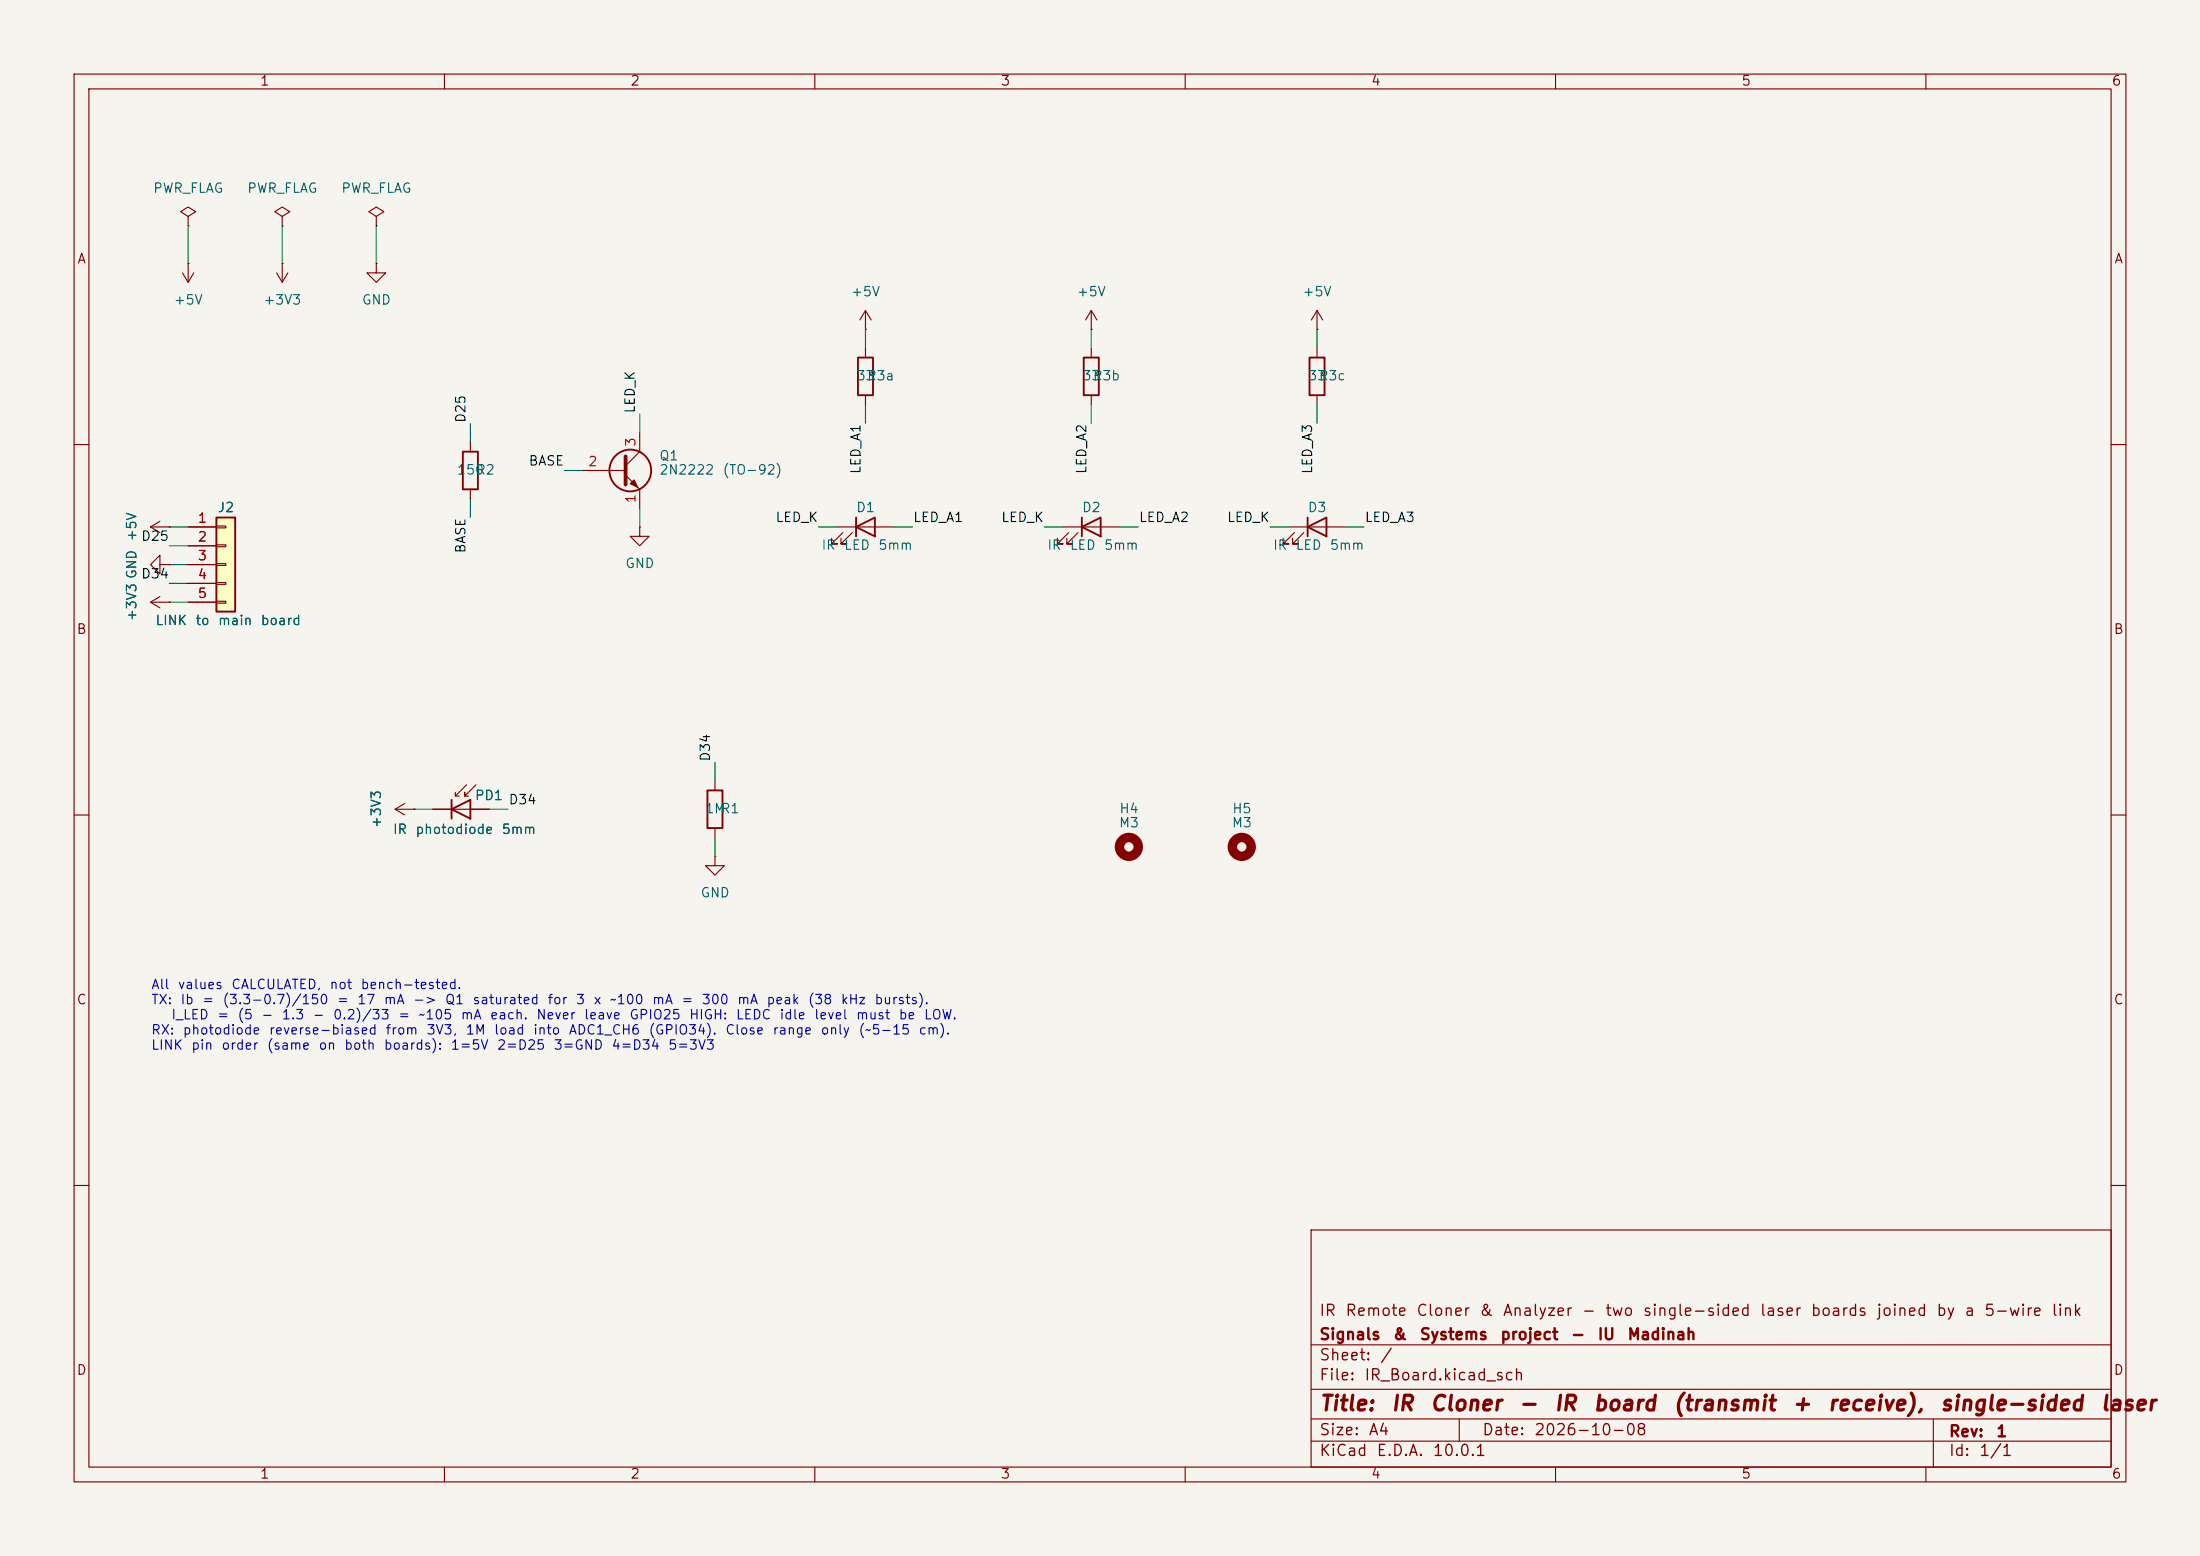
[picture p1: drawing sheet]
(kicad_sch
 (version 20260306)
 (generator "eeschema")
 (generator_version "10.0")
 (paper "A4")
 (title_block
  (title "IR Cloner - IR board (transmit + receive), single-sided laser")
  (date "2026-10-08")
  (rev "1")
  (company "Signals & Systems project - IU Madinah")
  (comment 1 "IR Remote Cloner & Analyzer - two single-sided laser boards joined by a 5-wire link"))
 (lib_symbols
  (symbol "Connector_Generic:Conn_01x05"
   (pin_names
    (offset 1.016) (hide yes)) (exclude_from_sim no) (in_bom yes) (on_board yes)
   (in_pos_files yes)
   (duplicate_pin_numbers_are_jumpers no)
   (property "Reference" "J" (at 0 7.62 0) (show_name no) (do_not_autoplace no) (effects (font (size 1.27 1.27))))
   (property "Value" "Conn_01x05" (at 0 -7.62 0) (show_name no) (do_not_autoplace no) (effects (font (size 1.27 1.27))))
   (property "Footprint" "" (at 0 0 0) (show_name no) (do_not_autoplace no) (hide yes) (effects (font (size 1.27 1.27))))
   (property "Datasheet" "" (at 0 0 0) (show_name no) (do_not_autoplace no) (hide yes) (effects (font (size 1.27 1.27))))
   (property "Description" "Generic connector, single row, 01x05, script generated (kicad-library-utils/schlib/autogen/connector/)" (at 0 0 0) (show_name no) (do_not_autoplace no) (hide yes) (effects (font (size 1.27 1.27))))
   (symbol "Conn_01x05_1_1"
    (rectangle (start -1.27 6.35) (end 1.27 -6.35) (stroke (width 0.254) (type default)) (fill (type background)))
    (rectangle (start -1.27 5.207) (end 0 4.953) (stroke (width 0.1524) (type default)) (fill (type none)))
    (rectangle (start -1.27 2.667) (end 0 2.413) (stroke (width 0.1524) (type default)) (fill (type none)))
    (rectangle (start -1.27 0.127) (end 0 -0.127) (stroke (width 0.1524) (type default)) (fill (type none)))
    (rectangle (start -1.27 -2.413) (end 0 -2.667) (stroke (width 0.1524) (type default)) (fill (type none)))
    (rectangle (start -1.27 -4.953) (end 0 -5.207) (stroke (width 0.1524) (type default)) (fill (type none)))
    (pin passive line (at -5.08 5.08 0) (length 3.81) (name "Pin_1" (effects (font (size 1.27 1.27)))) (number "1" (effects (font (size 1.27 1.27)))))
    (pin passive line (at -5.08 2.54 0) (length 3.81) (name "Pin_2" (effects (font (size 1.27 1.27)))) (number "2" (effects (font (size 1.27 1.27)))))
    (pin passive line (at -5.08 0 0) (length 3.81) (name "Pin_3" (effects (font (size 1.27 1.27)))) (number "3" (effects (font (size 1.27 1.27)))))
    (pin passive line (at -5.08 -2.54 0) (length 3.81) (name "Pin_4" (effects (font (size 1.27 1.27)))) (number "4" (effects (font (size 1.27 1.27)))))
    (pin passive line (at -5.08 -5.08 0) (length 3.81) (name "Pin_5" (effects (font (size 1.27 1.27)))) (number "5" (effects (font (size 1.27 1.27))))))
   (embedded_fonts no))
  (symbol "power:+5V"
   (power global)
   (pin_numbers (hide yes))
   (pin_names
    (offset 0) (hide yes)) (exclude_from_sim no) (in_bom yes) (on_board yes)
   (in_pos_files yes)
   (duplicate_pin_numbers_are_jumpers no)
   (property "Reference" "#PWR" (at 0 -3.81 0) (show_name no) (do_not_autoplace no) (hide yes) (effects (font (size 1.27 1.27))))
   (property "Value" "+5V" (at 0 3.556 0) (show_name no) (do_not_autoplace no) (effects (font (size 1.27 1.27))))
   (property "Footprint" "" (at 0 0 0) (show_name no) (do_not_autoplace no) (hide yes) (effects (font (size 1.27 1.27))))
   (property "Datasheet" "" (at 0 0 0) (show_name no) (do_not_autoplace no) (hide yes) (effects (font (size 1.27 1.27))))
   (property "Description" "Power symbol creates a global label with name \"+5V\"" (at 0 0 0) (show_name no) (do_not_autoplace no) (hide yes) (effects (font (size 1.27 1.27))))
   (symbol "+5V_0_1"
    (polyline (pts (xy -0.762 1.27) (xy 0 2.54)) (stroke (width 0) (type default)) (fill (type none)))
    (polyline (pts (xy 0 2.54) (xy 0.762 1.27)) (stroke (width 0) (type default)) (fill (type none)))
    (polyline (pts (xy 0 0) (xy 0 2.54)) (stroke (width 0) (type default)) (fill (type none))))
   (symbol "+5V_1_1"
    (pin power_in line (at 0 0 90) (length 0) (name "" (effects (font (size 1.27 1.27)))) (number "1" (effects (font (size 1.27 1.27))))))
   (embedded_fonts no))
  (symbol "power:GND"
   (power global)
   (pin_numbers (hide yes))
   (pin_names
    (offset 0) (hide yes)) (exclude_from_sim no) (in_bom yes) (on_board yes)
   (in_pos_files yes)
   (duplicate_pin_numbers_are_jumpers no)
   (property "Reference" "#PWR" (at 0 -6.35 0) (show_name no) (do_not_autoplace no) (hide yes) (effects (font (size 1.27 1.27))))
   (property "Value" "GND" (at 0 -3.81 0) (show_name no) (do_not_autoplace no) (effects (font (size 1.27 1.27))))
   (property "Footprint" "" (at 0 0 0) (show_name no) (do_not_autoplace no) (hide yes) (effects (font (size 1.27 1.27))))
   (property "Datasheet" "" (at 0 0 0) (show_name no) (do_not_autoplace no) (hide yes) (effects (font (size 1.27 1.27))))
   (property "Description" "Power symbol creates a global label with name \"GND\" , ground" (at 0 0 0) (show_name no) (do_not_autoplace no) (hide yes) (effects (font (size 1.27 1.27))))
   (symbol "GND_0_1"
    (polyline (pts (xy 0 0) (xy 0 -1.27) (xy 1.27 -1.27) (xy 0 -2.54) (xy -1.27 -1.27) (xy 0 -1.27)) (stroke (width 0) (type default)) (fill (type none))))
   (symbol "GND_1_1"
    (pin power_in line (at 0 0 270) (length 0) (name "" (effects (font (size 1.27 1.27)))) (number "1" (effects (font (size 1.27 1.27))))))
   (embedded_fonts no))
  (symbol "power:+3V3"
   (power global)
   (pin_numbers (hide yes))
   (pin_names
    (offset 0) (hide yes)) (exclude_from_sim no) (in_bom yes) (on_board yes)
   (in_pos_files yes)
   (duplicate_pin_numbers_are_jumpers no)
   (property "Reference" "#PWR" (at 0 -3.81 0) (show_name no) (do_not_autoplace no) (hide yes) (effects (font (size 1.27 1.27))))
   (property "Value" "+3V3" (at 0 3.556 0) (show_name no) (do_not_autoplace no) (effects (font (size 1.27 1.27))))
   (property "Footprint" "" (at 0 0 0) (show_name no) (do_not_autoplace no) (hide yes) (effects (font (size 1.27 1.27))))
   (property "Datasheet" "" (at 0 0 0) (show_name no) (do_not_autoplace no) (hide yes) (effects (font (size 1.27 1.27))))
   (property "Description" "Power symbol creates a global label with name \"+3V3\"" (at 0 0 0) (show_name no) (do_not_autoplace no) (hide yes) (effects (font (size 1.27 1.27))))
   (symbol "+3V3_0_1"
    (polyline (pts (xy -0.762 1.27) (xy 0 2.54)) (stroke (width 0) (type default)) (fill (type none)))
    (polyline (pts (xy 0 2.54) (xy 0.762 1.27)) (stroke (width 0) (type default)) (fill (type none)))
    (polyline (pts (xy 0 0) (xy 0 2.54)) (stroke (width 0) (type default)) (fill (type none))))
   (symbol "+3V3_1_1"
    (pin power_in line (at 0 0 90) (length 0) (name "" (effects (font (size 1.27 1.27)))) (number "1" (effects (font (size 1.27 1.27))))))
   (embedded_fonts no))
  (symbol "Device:R"
   (pin_numbers (hide yes))
   (pin_names
    (offset 0)) (exclude_from_sim no) (in_bom yes) (on_board yes)
   (in_pos_files yes)
   (duplicate_pin_numbers_are_jumpers no)
   (property "Reference" "R" (at 2.032 0 90) (show_name no) (do_not_autoplace no) (effects (font (size 1.27 1.27))))
   (property "Value" "R" (at 0 0 90) (show_name no) (do_not_autoplace no) (effects (font (size 1.27 1.27))))
   (property "Footprint" "" (at -1.778 0 90) (show_name no) (do_not_autoplace no) (hide yes) (effects (font (size 1.27 1.27))))
   (property "Datasheet" "" (at 0 0 0) (show_name no) (do_not_autoplace no) (hide yes) (effects (font (size 1.27 1.27))))
   (property "Description" "Resistor" (at 0 0 0) (show_name no) (do_not_autoplace no) (hide yes) (effects (font (size 1.27 1.27))))
   (symbol "R_0_1"
    (rectangle (start -1.016 -2.54) (end 1.016 2.54) (stroke (width 0.254) (type default)) (fill (type none))))
   (symbol "R_1_1"
    (pin passive line (at 0 3.81 270) (length 1.27) (name "" (effects (font (size 1.27 1.27)))) (number "1" (effects (font (size 1.27 1.27)))))
    (pin passive line (at 0 -3.81 90) (length 1.27) (name "" (effects (font (size 1.27 1.27)))) (number "2" (effects (font (size 1.27 1.27))))))
   (embedded_fonts no))
  (symbol "Transistor_BJT:PN2222A"
   (pin_names
    (offset 0) (hide yes)) (exclude_from_sim no) (in_bom yes) (on_board yes)
   (in_pos_files yes)
   (duplicate_pin_numbers_are_jumpers no)
   (property "Reference" "Q" (at 5.08 1.905 0) (show_name no) (do_not_autoplace no) (effects (font (size 1.27 1.27)) (justify left)))
   (property "Value" "PN2222A" (at 5.08 0 0) (show_name no) (do_not_autoplace no) (effects (font (size 1.27 1.27)) (justify left)))
   (property "Footprint" "Package_TO_SOT_THT:TO-92_Inline" (at 5.08 -1.905 0) (show_name no) (do_not_autoplace no) (hide yes) (effects (font (size 1.27 1.27)
    (italic yes)) (justify left)))
   (property "Datasheet" "https://www.onsemi.com/pub/Collateral/PN2222-D.PDF" (at 0 0 0) (show_name no) (do_not_autoplace no) (hide yes) (effects (font (size 1.27 1.27)) (justify left)))
   (property "Description" "1A Ic, 40V Vce, NPN Transistor, General Purpose Transistor, TO-92" (at 0 0 0) (show_name no) (do_not_autoplace no) (hide yes) (effects (font (size 1.27 1.27))))
   (property "Sim.Device" "NPN" (at 0 0 0) (show_name no) (do_not_autoplace no) (hide yes) (effects (font (size 1.27 1.27))))
   (property "Sim.Pins" "1=E 2=B 3=C" (at 0 0 0) (show_name no) (do_not_autoplace no) (hide yes) (effects (font (size 1.27 1.27))))
   (symbol "PN2222A_0_1"
    (polyline (pts (xy -2.54 0) (xy 0.635 0)) (stroke (width 0) (type default)) (fill (type none)))
    (polyline (pts (xy 0.635 1.905) (xy 0.635 -1.905)) (stroke (width 0.508) (type default)) (fill (type none)))
    (circle (center 1.27 0) (radius 2.8194) (stroke (width 0.254) (type default)) (fill (type none))))
   (symbol "PN2222A_1_1"
    (polyline (pts (xy 0.635 0.635) (xy 2.54 2.54)) (stroke (width 0) (type default)) (fill (type none)))
    (polyline (pts (xy 0.635 -0.635) (xy 2.54 -2.54)) (stroke (width 0) (type default)) (fill (type none)))
    (polyline (pts (xy 1.27 -1.778) (xy 1.778 -1.27) (xy 2.286 -2.286) (xy 1.27 -1.778)) (stroke (width 0) (type default)) (fill (type outline)))
    (pin passive line (at 2.54 -5.08 90) (length 2.54) (name "E" (effects (font (size 1.27 1.27)))) (number "1" (effects (font (size 1.27 1.27)))))
    (pin input line (at -5.08 0 0) (length 2.54) (name "B" (effects (font (size 1.27 1.27)))) (number "2" (effects (font (size 1.27 1.27)))))
    (pin passive line (at 2.54 5.08 270) (length 2.54) (name "C" (effects (font (size 1.27 1.27)))) (number "3" (effects (font (size 1.27 1.27))))))
   (embedded_fonts no))
  (symbol "Device:LED"
   (pin_numbers (hide yes))
   (pin_names
    (offset 1.016) (hide yes)) (exclude_from_sim no) (in_bom yes) (on_board yes)
   (in_pos_files yes)
   (duplicate_pin_numbers_are_jumpers no)
   (property "Reference" "D" (at 0 2.54 0) (show_name no) (do_not_autoplace no) (effects (font (size 1.27 1.27))))
   (property "Value" "LED" (at 0 -2.54 0) (show_name no) (do_not_autoplace no) (effects (font (size 1.27 1.27))))
   (property "Footprint" "" (at 0 0 0) (show_name no) (do_not_autoplace no) (hide yes) (effects (font (size 1.27 1.27))))
   (property "Datasheet" "" (at 0 0 0) (show_name no) (do_not_autoplace no) (hide yes) (effects (font (size 1.27 1.27))))
   (property "Description" "Light emitting diode" (at 0 0 0) (show_name no) (do_not_autoplace no) (hide yes) (effects (font (size 1.27 1.27))))
   (property "Sim.Pins" "1=K 2=A" (at 0 0 0) (show_name no) (do_not_autoplace no) (hide yes) (effects (font (size 1.27 1.27))))
   (symbol "LED_0_1"
    (polyline (pts (xy -3.048 -0.762) (xy -4.572 -2.286) (xy -3.81 -2.286) (xy -4.572 -2.286) (xy -4.572 -1.524)) (stroke (width 0) (type default)) (fill (type none)))
    (polyline (pts (xy -1.778 -0.762) (xy -3.302 -2.286) (xy -2.54 -2.286) (xy -3.302 -2.286) (xy -3.302 -1.524)) (stroke (width 0) (type default)) (fill (type none)))
    (polyline (pts (xy -1.27 0) (xy 1.27 0)) (stroke (width 0) (type default)) (fill (type none)))
    (polyline (pts (xy -1.27 -1.27) (xy -1.27 1.27)) (stroke (width 0.254) (type default)) (fill (type none)))
    (polyline (pts (xy 1.27 -1.27) (xy 1.27 1.27) (xy -1.27 0) (xy 1.27 -1.27)) (stroke (width 0.254) (type default)) (fill (type none))))
   (symbol "LED_1_1"
    (pin passive line (at -3.81 0 0) (length 2.54) (name "K" (effects (font (size 1.27 1.27)))) (number "1" (effects (font (size 1.27 1.27)))))
    (pin passive line (at 3.81 0 180) (length 2.54) (name "A" (effects (font (size 1.27 1.27)))) (number "2" (effects (font (size 1.27 1.27))))))
   (embedded_fonts no))
  (symbol "Device:D_Photo"
   (pin_numbers (hide yes))
   (pin_names (hide yes)) (exclude_from_sim no) (in_bom yes) (on_board yes)
   (in_pos_files yes)
   (duplicate_pin_numbers_are_jumpers no)
   (property "Reference" "D" (at 0.508 1.778 0) (show_name no) (do_not_autoplace no) (effects (font (size 1.27 1.27)) (justify left)))
   (property "Value" "D_Photo" (at -1.016 -2.794 0) (show_name no) (do_not_autoplace no) (effects (font (size 1.27 1.27))))
   (property "Footprint" "" (at -1.27 0 0) (show_name no) (do_not_autoplace no) (hide yes) (effects (font (size 1.27 1.27))))
   (property "Datasheet" "" (at -1.27 0 0) (show_name no) (do_not_autoplace no) (hide yes) (effects (font (size 1.27 1.27))))
   (property "Description" "Photodiode" (at 0 0 0) (show_name no) (do_not_autoplace no) (hide yes) (effects (font (size 1.27 1.27))))
   (symbol "D_Photo_0_1"
    (polyline (pts (xy -2.54 1.27) (xy -2.54 -1.27)) (stroke (width 0.254) (type default)) (fill (type none)))
    (polyline (pts (xy -2.032 1.778) (xy -1.524 1.778)) (stroke (width 0) (type default)) (fill (type none)))
    (polyline (pts (xy -0.508 3.302) (xy -2.032 1.778) (xy -2.032 2.286)) (stroke (width 0) (type default)) (fill (type none)))
    (polyline (pts (xy 0 0) (xy -2.54 0)) (stroke (width 0) (type default)) (fill (type none)))
    (polyline (pts (xy 0 -1.27) (xy 0 1.27) (xy -2.54 0) (xy 0 -1.27)) (stroke (width 0.254) (type default)) (fill (type none)))
    (polyline (pts (xy 0.762 3.302) (xy -0.762 1.778) (xy -0.762 2.286) (xy -0.762 1.778) (xy -0.254 1.778)) (stroke (width 0) (type default)) (fill (type none))))
   (symbol "D_Photo_1_1"
    (pin passive line (at -5.08 0 0) (length 2.54) (name "K" (effects (font (size 1.27 1.27)))) (number "1" (effects (font (size 1.27 1.27)))))
    (pin passive line (at 2.54 0 180) (length 2.54) (name "A" (effects (font (size 1.27 1.27)))) (number "2" (effects (font (size 1.27 1.27))))))
   (embedded_fonts no))
  (symbol "Mechanical:MountingHole"
   (pin_names
    (offset 1.016)) (exclude_from_sim no) (in_bom no) (on_board yes)
   (in_pos_files yes)
   (duplicate_pin_numbers_are_jumpers no)
   (property "Reference" "H" (at 0 5.08 0) (show_name no) (do_not_autoplace no) (effects (font (size 1.27 1.27))))
   (property "Value" "MountingHole" (at 0 3.175 0) (show_name no) (do_not_autoplace no) (effects (font (size 1.27 1.27))))
   (property "Footprint" "" (at 0 0 0) (show_name no) (do_not_autoplace no) (hide yes) (effects (font (size 1.27 1.27))))
   (property "Datasheet" "" (at 0 0 0) (show_name no) (do_not_autoplace no) (hide yes) (effects (font (size 1.27 1.27))))
   (property "Description" "Mounting Hole without connection" (at 0 0 0) (show_name no) (do_not_autoplace no) (hide yes) (effects (font (size 1.27 1.27))))
   (symbol "MountingHole_0_1"
    (circle (center 0 0) (radius 1.27) (stroke (width 1.27) (type default)) (fill (type none))))
   (embedded_fonts no))
  (symbol "power:PWR_FLAG"
   (power global)
   (pin_numbers (hide yes))
   (pin_names
    (offset 0) (hide yes)) (exclude_from_sim no) (in_bom yes) (on_board yes)
   (in_pos_files yes)
   (duplicate_pin_numbers_are_jumpers no)
   (property "Reference" "#FLG" (at 0 1.905 0) (show_name no) (do_not_autoplace no) (hide yes) (effects (font (size 1.27 1.27))))
   (property "Value" "PWR_FLAG" (at 0 3.81 0) (show_name no) (do_not_autoplace no) (effects (font (size 1.27 1.27))))
   (property "Footprint" "" (at 0 0 0) (show_name no) (do_not_autoplace no) (hide yes) (effects (font (size 1.27 1.27))))
   (property "Datasheet" "" (at 0 0 0) (show_name no) (do_not_autoplace no) (hide yes) (effects (font (size 1.27 1.27))))
   (property "Description" "Special symbol for telling ERC where power comes from" (at 0 0 0) (show_name no) (do_not_autoplace no) (hide yes) (effects (font (size 1.27 1.27))))
   (symbol "PWR_FLAG_0_0"
    (pin power_out line (at 0 0 90) (length 0) (name "" (effects (font (size 1.27 1.27)))) (number "1" (effects (font (size 1.27 1.27))))))
   (symbol "PWR_FLAG_0_1"
    (polyline (pts (xy 0 0) (xy 0 1.27) (xy -1.016 1.905) (xy 0 2.54) (xy 1.016 1.905) (xy 0 1.27)) (stroke (width 0) (type default)) (fill (type none))))
   (embedded_fonts no)))
 (symbol
  (lib_id "Connector_Generic:Conn_01x05")
  (at 30.48 76.2 0)
  (unit 1)
  (body_style 1)
  (exclude_from_sim no)
  (in_bom yes)
  (on_board yes)
  (in_pos_files yes)
  (dnp no)
  (property "Reference" "J2" (at 30.48 68.58 0) (show_name no) (do_not_autoplace no) (effects (font (size 1.27 1.27))))
  (property "Value" "LINK to main board" (at 30.48 83.82 0) (show_name no) (do_not_autoplace no) (effects (font (size 1.27 1.27))))
  (property "Footprint" "SS_Laser:SS_Link_1x05_P2.54" (at 30.48 76.2 0) (hide yes) (show_name no) (do_not_autoplace no) (effects (font (size 1.27 1.27))))
  (property "Datasheet" "" (at 30.48 76.2 0) (hide yes) (show_name no) (do_not_autoplace no) (effects (font (size 1.27 1.27))))
  (property "Description" "Generic connector, single row, 01x05, script generated (kicad-library-utils/schlib/autogen/connector/)" (at 30.48 76.2 0) (hide yes) (show_name no) (do_not_autoplace no) (effects (font (size 1.27 1.27))))
  (pin "1")
  (pin "2")
  (pin "3")
  (pin "4")
  (pin "5"))
 (wire
  (pts (xy 25.4 71.12) (xy 22.86 71.12))
  (stroke (width 0) (type default)))
 (symbol
  (lib_id "power:+5V")
  (at 22.86 71.12 90)
  (unit 1)
  (body_style 1)
  (exclude_from_sim no)
  (in_bom yes)
  (on_board yes)
  (in_pos_files yes)
  (dnp no)
  (property "Reference" "#PWR01" (at 22.86 71.12 0) (hide yes) (show_name no) (do_not_autoplace no) (effects (font (size 1.27 1.27))))
  (property "Value" "+5V" (at 17.86 71.12 0) (show_name no) (do_not_autoplace no) (effects (font (size 1.27 1.27))))
  (property "Footprint" "" (at 22.86 71.12 0) (hide yes) (show_name no) (do_not_autoplace no) (effects (font (size 1.27 1.27))))
  (property "Datasheet" "" (at 22.86 71.12 0) (hide yes) (show_name no) (do_not_autoplace no) (effects (font (size 1.27 1.27))))
  (property "Description" "" (at 22.86 71.12 0) (hide yes) (show_name no) (do_not_autoplace no) (effects (font (size 1.27 1.27))))
  (pin "1"))
 (wire
  (pts (xy 25.4 73.66) (xy 22.86 73.66))
  (stroke (width 0) (type default)))
 (label "D25"
  (at 22.86 73.66 180)
  (effects (font (size 1.27 1.27)) (justify right bottom)))
 (wire
  (pts (xy 25.4 76.2) (xy 22.86 76.2))
  (stroke (width 0) (type default)))
 (symbol
  (lib_id "power:GND")
  (at 22.86 76.2 270)
  (unit 1)
  (body_style 1)
  (exclude_from_sim no)
  (in_bom yes)
  (on_board yes)
  (in_pos_files yes)
  (dnp no)
  (property "Reference" "#PWR02" (at 22.86 76.2 0) (hide yes) (show_name no) (do_not_autoplace no) (effects (font (size 1.27 1.27))))
  (property "Value" "GND" (at 17.86 76.2 0) (show_name no) (do_not_autoplace no) (effects (font (size 1.27 1.27))))
  (property "Footprint" "" (at 22.86 76.2 0) (hide yes) (show_name no) (do_not_autoplace no) (effects (font (size 1.27 1.27))))
  (property "Datasheet" "" (at 22.86 76.2 0) (hide yes) (show_name no) (do_not_autoplace no) (effects (font (size 1.27 1.27))))
  (property "Description" "" (at 22.86 76.2 0) (hide yes) (show_name no) (do_not_autoplace no) (effects (font (size 1.27 1.27))))
  (pin "1"))
 (wire
  (pts (xy 25.4 78.74) (xy 22.86 78.74))
  (stroke (width 0) (type default)))
 (label "D34"
  (at 22.86 78.74 180)
  (effects (font (size 1.27 1.27)) (justify right bottom)))
 (wire
  (pts (xy 25.4 81.28) (xy 22.86 81.28))
  (stroke (width 0) (type default)))
 (symbol
  (lib_id "power:+3V3")
  (at 22.86 81.28 90)
  (unit 1)
  (body_style 1)
  (exclude_from_sim no)
  (in_bom yes)
  (on_board yes)
  (in_pos_files yes)
  (dnp no)
  (property "Reference" "#PWR03" (at 22.86 81.28 0) (hide yes) (show_name no) (do_not_autoplace no) (effects (font (size 1.27 1.27))))
  (property "Value" "+3V3" (at 17.86 81.28 0) (show_name no) (do_not_autoplace no) (effects (font (size 1.27 1.27))))
  (property "Footprint" "" (at 22.86 81.28 0) (hide yes) (show_name no) (do_not_autoplace no) (effects (font (size 1.27 1.27))))
  (property "Datasheet" "" (at 22.86 81.28 0) (hide yes) (show_name no) (do_not_autoplace no) (effects (font (size 1.27 1.27))))
  (property "Description" "" (at 22.86 81.28 0) (hide yes) (show_name no) (do_not_autoplace no) (effects (font (size 1.27 1.27))))
  (pin "1"))
 (symbol
  (lib_id "Device:R")
  (at 63.5 63.5 0)
  (unit 1)
  (body_style 1)
  (exclude_from_sim no)
  (in_bom yes)
  (on_board yes)
  (in_pos_files yes)
  (dnp no)
  (property "Reference" "R2" (at 65.532 63.5 0) (show_name no) (do_not_autoplace no) (effects (font (size 1.27 1.27))))
  (property "Value" "150" (at 63.5 63.5 0) (show_name no) (do_not_autoplace no) (effects (font (size 1.27 1.27))))
  (property "Footprint" "SS_Laser:SS_R_Axial_P7.62" (at 61.722 63.5 0) (hide yes) (show_name no) (do_not_autoplace no) (effects (font (size 1.27 1.27))))
  (property "Datasheet" "" (at 63.5 63.5 0) (hide yes) (show_name no) (do_not_autoplace no) (effects (font (size 1.27 1.27))))
  (property "Description" "Resistor" (at 63.5 63.5 0) (hide yes) (show_name no) (do_not_autoplace no) (effects (font (size 1.27 1.27))))
  (pin "1")
  (pin "2"))
 (wire
  (pts (xy 63.5 59.69) (xy 63.5 57.15))
  (stroke (width 0) (type default)))
 (label "D25"
  (at 63.5 57.15 90)
  (effects (font (size 1.27 1.27)) (justify left bottom)))
 (wire
  (pts (xy 63.5 67.31) (xy 63.5 69.85))
  (stroke (width 0) (type default)))
 (label "BASE"
  (at 63.5 69.85 270)
  (effects (font (size 1.27 1.27)) (justify right bottom)))
 (symbol
  (lib_id "Transistor_BJT:PN2222A")
  (at 83.82 63.5 0)
  (unit 1)
  (body_style 1)
  (exclude_from_sim no)
  (in_bom yes)
  (on_board yes)
  (in_pos_files yes)
  (dnp no)
  (property "Reference" "Q1" (at 88.9 61.595 0) (show_name no) (do_not_autoplace no) (effects (font (size 1.27 1.27)) (justify left)))
  (property "Value" "2N2222 (TO-92)" (at 88.9 63.5 0) (show_name no) (do_not_autoplace no) (effects (font (size 1.27 1.27)) (justify left)))
  (property "Footprint" "SS_Laser:SS_TO-92_Wide" (at 88.9 65.405 0) (hide yes) (show_name no) (do_not_autoplace no) (effects (font (size 1.27 1.27)) (justify left)))
  (property "Datasheet" "https://www.onsemi.com/pub/Collateral/PN2222-D.PDF" (at 83.82 63.5 0) (hide yes) (show_name no) (do_not_autoplace no) (effects (font (size 1.27 1.27)) (justify left)))
  (property "Description" "1A Ic, 40V Vce, NPN Transistor, General Purpose Transistor, TO-92" (at 83.82 63.5 0) (hide yes) (show_name no) (do_not_autoplace no) (effects (font (size 1.27 1.27))))
  (pin "1")
  (pin "2")
  (pin "3"))
 (wire
  (pts (xy 86.36 68.58) (xy 86.36 71.12))
  (stroke (width 0) (type default)))
 (symbol
  (lib_id "power:GND")
  (at 86.36 71.12 0)
  (unit 1)
  (body_style 1)
  (exclude_from_sim no)
  (in_bom yes)
  (on_board yes)
  (in_pos_files yes)
  (dnp no)
  (property "Reference" "#PWR04" (at 86.36 71.12 0) (hide yes) (show_name no) (do_not_autoplace no) (effects (font (size 1.27 1.27))))
  (property "Value" "GND" (at 86.36 76.12 0) (show_name no) (do_not_autoplace no) (effects (font (size 1.27 1.27))))
  (property "Footprint" "" (at 86.36 71.12 0) (hide yes) (show_name no) (do_not_autoplace no) (effects (font (size 1.27 1.27))))
  (property "Datasheet" "" (at 86.36 71.12 0) (hide yes) (show_name no) (do_not_autoplace no) (effects (font (size 1.27 1.27))))
  (property "Description" "" (at 86.36 71.12 0) (hide yes) (show_name no) (do_not_autoplace no) (effects (font (size 1.27 1.27))))
  (pin "1"))
 (wire
  (pts (xy 78.74 63.5) (xy 76.2 63.5))
  (stroke (width 0) (type default)))
 (label "BASE"
  (at 76.2 63.5 180)
  (effects (font (size 1.27 1.27)) (justify right bottom)))
 (wire
  (pts (xy 86.36 58.42) (xy 86.36 55.88))
  (stroke (width 0) (type default)))
 (label "LED_K"
  (at 86.36 55.88 90)
  (effects (font (size 1.27 1.27)) (justify left bottom)))
 (symbol
  (lib_id "Device:R")
  (at 116.84 50.8 0)
  (unit 1)
  (body_style 1)
  (exclude_from_sim no)
  (in_bom yes)
  (on_board yes)
  (in_pos_files yes)
  (dnp no)
  (property "Reference" "R3a" (at 118.872 50.8 0) (show_name no) (do_not_autoplace no) (effects (font (size 1.27 1.27))))
  (property "Value" "33" (at 116.84 50.8 0) (show_name no) (do_not_autoplace no) (effects (font (size 1.27 1.27))))
  (property "Footprint" "SS_Laser:SS_R_Axial_P7.62" (at 115.062 50.8 0) (hide yes) (show_name no) (do_not_autoplace no) (effects (font (size 1.27 1.27))))
  (property "Datasheet" "" (at 116.84 50.8 0) (hide yes) (show_name no) (do_not_autoplace no) (effects (font (size 1.27 1.27))))
  (property "Description" "Resistor" (at 116.84 50.8 0) (hide yes) (show_name no) (do_not_autoplace no) (effects (font (size 1.27 1.27))))
  (pin "1")
  (pin "2"))
 (wire
  (pts (xy 116.84 46.99) (xy 116.84 44.45))
  (stroke (width 0) (type default)))
 (symbol
  (lib_id "power:+5V")
  (at 116.84 44.45 0)
  (unit 1)
  (body_style 1)
  (exclude_from_sim no)
  (in_bom yes)
  (on_board yes)
  (in_pos_files yes)
  (dnp no)
  (property "Reference" "#PWR05" (at 116.84 44.45 0) (hide yes) (show_name no) (do_not_autoplace no) (effects (font (size 1.27 1.27))))
  (property "Value" "+5V" (at 116.84 39.45 0) (show_name no) (do_not_autoplace no) (effects (font (size 1.27 1.27))))
  (property "Footprint" "" (at 116.84 44.45 0) (hide yes) (show_name no) (do_not_autoplace no) (effects (font (size 1.27 1.27))))
  (property "Datasheet" "" (at 116.84 44.45 0) (hide yes) (show_name no) (do_not_autoplace no) (effects (font (size 1.27 1.27))))
  (property "Description" "" (at 116.84 44.45 0) (hide yes) (show_name no) (do_not_autoplace no) (effects (font (size 1.27 1.27))))
  (pin "1"))
 (wire
  (pts (xy 116.84 54.61) (xy 116.84 57.15))
  (stroke (width 0) (type default)))
 (label "LED_A1"
  (at 116.84 57.15 270)
  (effects (font (size 1.27 1.27)) (justify right bottom)))
 (symbol
  (lib_id "Device:LED")
  (at 116.84 71.12 0)
  (unit 1)
  (body_style 1)
  (exclude_from_sim no)
  (in_bom yes)
  (on_board yes)
  (in_pos_files yes)
  (dnp no)
  (property "Reference" "D1" (at 116.84 68.58 0) (show_name no) (do_not_autoplace no) (effects (font (size 1.27 1.27))))
  (property "Value" "IR LED 5mm" (at 116.84 73.66 0) (show_name no) (do_not_autoplace no) (effects (font (size 1.27 1.27))))
  (property "Footprint" "SS_Laser:SS_LED_D5.0mm" (at 116.84 71.12 0) (hide yes) (show_name no) (do_not_autoplace no) (effects (font (size 1.27 1.27))))
  (property "Datasheet" "" (at 116.84 71.12 0) (hide yes) (show_name no) (do_not_autoplace no) (effects (font (size 1.27 1.27))))
  (property "Description" "Light emitting diode" (at 116.84 71.12 0) (hide yes) (show_name no) (do_not_autoplace no) (effects (font (size 1.27 1.27))))
  (pin "1")
  (pin "2"))
 (wire
  (pts (xy 113.03 71.12) (xy 110.49 71.12))
  (stroke (width 0) (type default)))
 (label "LED_K"
  (at 110.49 71.12 180)
  (effects (font (size 1.27 1.27)) (justify right bottom)))
 (wire
  (pts (xy 120.65 71.12) (xy 123.19 71.12))
  (stroke (width 0) (type default)))
 (label "LED_A1"
  (at 123.19 71.12 0)
  (effects (font (size 1.27 1.27)) (justify left bottom)))
 (symbol
  (lib_id "Device:R")
  (at 147.32 50.8 0)
  (unit 1)
  (body_style 1)
  (exclude_from_sim no)
  (in_bom yes)
  (on_board yes)
  (in_pos_files yes)
  (dnp no)
  (property "Reference" "R3b" (at 149.352 50.8 0) (show_name no) (do_not_autoplace no) (effects (font (size 1.27 1.27))))
  (property "Value" "33" (at 147.32 50.8 0) (show_name no) (do_not_autoplace no) (effects (font (size 1.27 1.27))))
  (property "Footprint" "SS_Laser:SS_R_Axial_P7.62" (at 145.542 50.8 0) (hide yes) (show_name no) (do_not_autoplace no) (effects (font (size 1.27 1.27))))
  (property "Datasheet" "" (at 147.32 50.8 0) (hide yes) (show_name no) (do_not_autoplace no) (effects (font (size 1.27 1.27))))
  (property "Description" "Resistor" (at 147.32 50.8 0) (hide yes) (show_name no) (do_not_autoplace no) (effects (font (size 1.27 1.27))))
  (pin "1")
  (pin "2"))
 (wire
  (pts (xy 147.32 46.99) (xy 147.32 44.45))
  (stroke (width 0) (type default)))
 (symbol
  (lib_id "power:+5V")
  (at 147.32 44.45 0)
  (unit 1)
  (body_style 1)
  (exclude_from_sim no)
  (in_bom yes)
  (on_board yes)
  (in_pos_files yes)
  (dnp no)
  (property "Reference" "#PWR06" (at 147.32 44.45 0) (hide yes) (show_name no) (do_not_autoplace no) (effects (font (size 1.27 1.27))))
  (property "Value" "+5V" (at 147.32 39.45 0) (show_name no) (do_not_autoplace no) (effects (font (size 1.27 1.27))))
  (property "Footprint" "" (at 147.32 44.45 0) (hide yes) (show_name no) (do_not_autoplace no) (effects (font (size 1.27 1.27))))
  (property "Datasheet" "" (at 147.32 44.45 0) (hide yes) (show_name no) (do_not_autoplace no) (effects (font (size 1.27 1.27))))
  (property "Description" "" (at 147.32 44.45 0) (hide yes) (show_name no) (do_not_autoplace no) (effects (font (size 1.27 1.27))))
  (pin "1"))
 (wire
  (pts (xy 147.32 54.61) (xy 147.32 57.15))
  (stroke (width 0) (type default)))
 (label "LED_A2"
  (at 147.32 57.15 270)
  (effects (font (size 1.27 1.27)) (justify right bottom)))
 (symbol
  (lib_id "Device:LED")
  (at 147.32 71.12 0)
  (unit 1)
  (body_style 1)
  (exclude_from_sim no)
  (in_bom yes)
  (on_board yes)
  (in_pos_files yes)
  (dnp no)
  (property "Reference" "D2" (at 147.32 68.58 0) (show_name no) (do_not_autoplace no) (effects (font (size 1.27 1.27))))
  (property "Value" "IR LED 5mm" (at 147.32 73.66 0) (show_name no) (do_not_autoplace no) (effects (font (size 1.27 1.27))))
  (property "Footprint" "SS_Laser:SS_LED_D5.0mm" (at 147.32 71.12 0) (hide yes) (show_name no) (do_not_autoplace no) (effects (font (size 1.27 1.27))))
  (property "Datasheet" "" (at 147.32 71.12 0) (hide yes) (show_name no) (do_not_autoplace no) (effects (font (size 1.27 1.27))))
  (property "Description" "Light emitting diode" (at 147.32 71.12 0) (hide yes) (show_name no) (do_not_autoplace no) (effects (font (size 1.27 1.27))))
  (pin "1")
  (pin "2"))
 (wire
  (pts (xy 143.51 71.12) (xy 140.97 71.12))
  (stroke (width 0) (type default)))
 (label "LED_K"
  (at 140.97 71.12 180)
  (effects (font (size 1.27 1.27)) (justify right bottom)))
 (wire
  (pts (xy 151.13 71.12) (xy 153.67 71.12))
  (stroke (width 0) (type default)))
 (label "LED_A2"
  (at 153.67 71.12 0)
  (effects (font (size 1.27 1.27)) (justify left bottom)))
 (symbol
  (lib_id "Device:R")
  (at 177.8 50.8 0)
  (unit 1)
  (body_style 1)
  (exclude_from_sim no)
  (in_bom yes)
  (on_board yes)
  (in_pos_files yes)
  (dnp no)
  (property "Reference" "R3c" (at 179.832 50.8 0) (show_name no) (do_not_autoplace no) (effects (font (size 1.27 1.27))))
  (property "Value" "33" (at 177.8 50.8 0) (show_name no) (do_not_autoplace no) (effects (font (size 1.27 1.27))))
  (property "Footprint" "SS_Laser:SS_R_Axial_P7.62" (at 176.022 50.8 0) (hide yes) (show_name no) (do_not_autoplace no) (effects (font (size 1.27 1.27))))
  (property "Datasheet" "" (at 177.8 50.8 0) (hide yes) (show_name no) (do_not_autoplace no) (effects (font (size 1.27 1.27))))
  (property "Description" "Resistor" (at 177.8 50.8 0) (hide yes) (show_name no) (do_not_autoplace no) (effects (font (size 1.27 1.27))))
  (pin "1")
  (pin "2"))
 (wire
  (pts (xy 177.8 46.99) (xy 177.8 44.45))
  (stroke (width 0) (type default)))
 (symbol
  (lib_id "power:+5V")
  (at 177.8 44.45 0)
  (unit 1)
  (body_style 1)
  (exclude_from_sim no)
  (in_bom yes)
  (on_board yes)
  (in_pos_files yes)
  (dnp no)
  (property "Reference" "#PWR07" (at 177.8 44.45 0) (hide yes) (show_name no) (do_not_autoplace no) (effects (font (size 1.27 1.27))))
  (property "Value" "+5V" (at 177.8 39.45 0) (show_name no) (do_not_autoplace no) (effects (font (size 1.27 1.27))))
  (property "Footprint" "" (at 177.8 44.45 0) (hide yes) (show_name no) (do_not_autoplace no) (effects (font (size 1.27 1.27))))
  (property "Datasheet" "" (at 177.8 44.45 0) (hide yes) (show_name no) (do_not_autoplace no) (effects (font (size 1.27 1.27))))
  (property "Description" "" (at 177.8 44.45 0) (hide yes) (show_name no) (do_not_autoplace no) (effects (font (size 1.27 1.27))))
  (pin "1"))
 (wire
  (pts (xy 177.8 54.61) (xy 177.8 57.15))
  (stroke (width 0) (type default)))
 (label "LED_A3"
  (at 177.8 57.15 270)
  (effects (font (size 1.27 1.27)) (justify right bottom)))
 (symbol
  (lib_id "Device:LED")
  (at 177.8 71.12 0)
  (unit 1)
  (body_style 1)
  (exclude_from_sim no)
  (in_bom yes)
  (on_board yes)
  (in_pos_files yes)
  (dnp no)
  (property "Reference" "D3" (at 177.8 68.58 0) (show_name no) (do_not_autoplace no) (effects (font (size 1.27 1.27))))
  (property "Value" "IR LED 5mm" (at 177.8 73.66 0) (show_name no) (do_not_autoplace no) (effects (font (size 1.27 1.27))))
  (property "Footprint" "SS_Laser:SS_LED_D5.0mm" (at 177.8 71.12 0) (hide yes) (show_name no) (do_not_autoplace no) (effects (font (size 1.27 1.27))))
  (property "Datasheet" "" (at 177.8 71.12 0) (hide yes) (show_name no) (do_not_autoplace no) (effects (font (size 1.27 1.27))))
  (property "Description" "Light emitting diode" (at 177.8 71.12 0) (hide yes) (show_name no) (do_not_autoplace no) (effects (font (size 1.27 1.27))))
  (pin "1")
  (pin "2"))
 (wire
  (pts (xy 173.99 71.12) (xy 171.45 71.12))
  (stroke (width 0) (type default)))
 (label "LED_K"
  (at 171.45 71.12 180)
  (effects (font (size 1.27 1.27)) (justify right bottom)))
 (wire
  (pts (xy 181.61 71.12) (xy 184.15 71.12))
  (stroke (width 0) (type default)))
 (label "LED_A3"
  (at 184.15 71.12 0)
  (effects (font (size 1.27 1.27)) (justify left bottom)))
 (symbol
  (lib_id "Device:D_Photo")
  (at 63.5 109.22 0)
  (unit 1)
  (body_style 1)
  (exclude_from_sim no)
  (in_bom yes)
  (on_board yes)
  (in_pos_files yes)
  (dnp no)
  (property "Reference" "PD1" (at 64.008 107.442 0) (show_name no) (do_not_autoplace no) (effects (font (size 1.27 1.27)) (justify left)))
  (property "Value" "IR photodiode 5mm" (at 62.484 112.014 0) (show_name no) (do_not_autoplace no) (effects (font (size 1.27 1.27))))
  (property "Footprint" "SS_Laser:SS_PD_D5.0mm" (at 62.23 109.22 0) (hide yes) (show_name no) (do_not_autoplace no) (effects (font (size 1.27 1.27))))
  (property "Datasheet" "" (at 62.23 109.22 0) (hide yes) (show_name no) (do_not_autoplace no) (effects (font (size 1.27 1.27))))
  (property "Description" "Photodiode" (at 63.5 109.22 0) (hide yes) (show_name no) (do_not_autoplace no) (effects (font (size 1.27 1.27))))
  (pin "1")
  (pin "2"))
 (wire
  (pts (xy 58.42 109.22) (xy 55.88 109.22))
  (stroke (width 0) (type default)))
 (symbol
  (lib_id "power:+3V3")
  (at 55.88 109.22 90)
  (unit 1)
  (body_style 1)
  (exclude_from_sim no)
  (in_bom yes)
  (on_board yes)
  (in_pos_files yes)
  (dnp no)
  (property "Reference" "#PWR08" (at 55.88 109.22 0) (hide yes) (show_name no) (do_not_autoplace no) (effects (font (size 1.27 1.27))))
  (property "Value" "+3V3" (at 50.88 109.22 0) (show_name no) (do_not_autoplace no) (effects (font (size 1.27 1.27))))
  (property "Footprint" "" (at 55.88 109.22 0) (hide yes) (show_name no) (do_not_autoplace no) (effects (font (size 1.27 1.27))))
  (property "Datasheet" "" (at 55.88 109.22 0) (hide yes) (show_name no) (do_not_autoplace no) (effects (font (size 1.27 1.27))))
  (property "Description" "" (at 55.88 109.22 0) (hide yes) (show_name no) (do_not_autoplace no) (effects (font (size 1.27 1.27))))
  (pin "1"))
 (wire
  (pts (xy 66.04 109.22) (xy 68.58 109.22))
  (stroke (width 0) (type default)))
 (label "D34"
  (at 68.58 109.22 0)
  (effects (font (size 1.27 1.27)) (justify left bottom)))
 (symbol
  (lib_id "Device:R")
  (at 96.52 109.22 0)
  (unit 1)
  (body_style 1)
  (exclude_from_sim no)
  (in_bom yes)
  (on_board yes)
  (in_pos_files yes)
  (dnp no)
  (property "Reference" "R1" (at 98.552 109.22 0) (show_name no) (do_not_autoplace no) (effects (font (size 1.27 1.27))))
  (property "Value" "1M" (at 96.52 109.22 0) (show_name no) (do_not_autoplace no) (effects (font (size 1.27 1.27))))
  (property "Footprint" "SS_Laser:SS_R_Axial_P7.62" (at 94.742 109.22 0) (hide yes) (show_name no) (do_not_autoplace no) (effects (font (size 1.27 1.27))))
  (property "Datasheet" "" (at 96.52 109.22 0) (hide yes) (show_name no) (do_not_autoplace no) (effects (font (size 1.27 1.27))))
  (property "Description" "Resistor" (at 96.52 109.22 0) (hide yes) (show_name no) (do_not_autoplace no) (effects (font (size 1.27 1.27))))
  (pin "1")
  (pin "2"))
 (wire
  (pts (xy 96.52 105.41) (xy 96.52 102.87))
  (stroke (width 0) (type default)))
 (label "D34"
  (at 96.52 102.87 90)
  (effects (font (size 1.27 1.27)) (justify left bottom)))
 (wire
  (pts (xy 96.52 113.03) (xy 96.52 115.57))
  (stroke (width 0) (type default)))
 (symbol
  (lib_id "power:GND")
  (at 96.52 115.57 0)
  (unit 1)
  (body_style 1)
  (exclude_from_sim no)
  (in_bom yes)
  (on_board yes)
  (in_pos_files yes)
  (dnp no)
  (property "Reference" "#PWR09" (at 96.52 115.57 0) (hide yes) (show_name no) (do_not_autoplace no) (effects (font (size 1.27 1.27))))
  (property "Value" "GND" (at 96.52 120.57 0) (show_name no) (do_not_autoplace no) (effects (font (size 1.27 1.27))))
  (property "Footprint" "" (at 96.52 115.57 0) (hide yes) (show_name no) (do_not_autoplace no) (effects (font (size 1.27 1.27))))
  (property "Datasheet" "" (at 96.52 115.57 0) (hide yes) (show_name no) (do_not_autoplace no) (effects (font (size 1.27 1.27))))
  (property "Description" "" (at 96.52 115.57 0) (hide yes) (show_name no) (do_not_autoplace no) (effects (font (size 1.27 1.27))))
  (pin "1"))
 (symbol
  (lib_id "Mechanical:MountingHole")
  (at 152.4 114.3 0)
  (unit 1)
  (body_style 1)
  (exclude_from_sim no)
  (in_bom no)
  (on_board yes)
  (in_pos_files no)
  (dnp no)
  (property "Reference" "H4" (at 152.4 109.22 0) (show_name no) (do_not_autoplace no) (effects (font (size 1.27 1.27))))
  (property "Value" "M3" (at 152.4 111.125 0) (show_name no) (do_not_autoplace no) (effects (font (size 1.27 1.27))))
  (property "Footprint" "SS_Laser:SS_MountingHole_M3" (at 152.4 114.3 0) (hide yes) (show_name no) (do_not_autoplace no) (effects (font (size 1.27 1.27))))
  (property "Datasheet" "" (at 152.4 114.3 0) (hide yes) (show_name no) (do_not_autoplace no) (effects (font (size 1.27 1.27))))
  (property "Description" "Mounting Hole without connection" (at 152.4 114.3 0) (hide yes) (show_name no) (do_not_autoplace no) (effects (font (size 1.27 1.27)))))
 (symbol
  (lib_id "Mechanical:MountingHole")
  (at 167.64 114.3 0)
  (unit 1)
  (body_style 1)
  (exclude_from_sim no)
  (in_bom no)
  (on_board yes)
  (in_pos_files no)
  (dnp no)
  (property "Reference" "H5" (at 167.64 109.22 0) (show_name no) (do_not_autoplace no) (effects (font (size 1.27 1.27))))
  (property "Value" "M3" (at 167.64 111.125 0) (show_name no) (do_not_autoplace no) (effects (font (size 1.27 1.27))))
  (property "Footprint" "SS_Laser:SS_MountingHole_M3" (at 167.64 114.3 0) (hide yes) (show_name no) (do_not_autoplace no) (effects (font (size 1.27 1.27))))
  (property "Datasheet" "" (at 167.64 114.3 0) (hide yes) (show_name no) (do_not_autoplace no) (effects (font (size 1.27 1.27))))
  (property "Description" "Mounting Hole without connection" (at 167.64 114.3 0) (hide yes) (show_name no) (do_not_autoplace no) (effects (font (size 1.27 1.27)))))
 (symbol
  (lib_id "power:PWR_FLAG")
  (at 25.4 30.48 0)
  (unit 1)
  (body_style 1)
  (exclude_from_sim no)
  (in_bom yes)
  (on_board yes)
  (in_pos_files yes)
  (dnp no)
  (property "Reference" "#FLG01" (at 25.4 30.48 0) (hide yes) (show_name no) (do_not_autoplace no) (effects (font (size 1.27 1.27))))
  (property "Value" "PWR_FLAG" (at 25.4 25.48 0) (show_name no) (do_not_autoplace no) (effects (font (size 1.27 1.27))))
  (property "Footprint" "" (at 25.4 30.48 0) (hide yes) (show_name no) (do_not_autoplace no) (effects (font (size 1.27 1.27))))
  (property "Datasheet" "" (at 25.4 30.48 0) (hide yes) (show_name no) (do_not_autoplace no) (effects (font (size 1.27 1.27))))
  (property "Description" "" (at 25.4 30.48 0) (hide yes) (show_name no) (do_not_autoplace no) (effects (font (size 1.27 1.27))))
  (pin "1"))
 (wire
  (pts (xy 25.4 30.48) (xy 25.4 35.56))
  (stroke (width 0) (type default)))
 (symbol
  (lib_id "power:+5V")
  (at 25.4 35.56 180)
  (unit 1)
  (body_style 1)
  (exclude_from_sim no)
  (in_bom yes)
  (on_board yes)
  (in_pos_files yes)
  (dnp no)
  (property "Reference" "#PWR10" (at 25.4 35.56 0) (hide yes) (show_name no) (do_not_autoplace no) (effects (font (size 1.27 1.27))))
  (property "Value" "+5V" (at 25.4 40.56 0) (show_name no) (do_not_autoplace no) (effects (font (size 1.27 1.27))))
  (property "Footprint" "" (at 25.4 35.56 0) (hide yes) (show_name no) (do_not_autoplace no) (effects (font (size 1.27 1.27))))
  (property "Datasheet" "" (at 25.4 35.56 0) (hide yes) (show_name no) (do_not_autoplace no) (effects (font (size 1.27 1.27))))
  (property "Description" "" (at 25.4 35.56 0) (hide yes) (show_name no) (do_not_autoplace no) (effects (font (size 1.27 1.27))))
  (pin "1"))
 (symbol
  (lib_id "power:PWR_FLAG")
  (at 38.1 30.48 0)
  (unit 1)
  (body_style 1)
  (exclude_from_sim no)
  (in_bom yes)
  (on_board yes)
  (in_pos_files yes)
  (dnp no)
  (property "Reference" "#FLG02" (at 38.1 30.48 0) (hide yes) (show_name no) (do_not_autoplace no) (effects (font (size 1.27 1.27))))
  (property "Value" "PWR_FLAG" (at 38.1 25.48 0) (show_name no) (do_not_autoplace no) (effects (font (size 1.27 1.27))))
  (property "Footprint" "" (at 38.1 30.48 0) (hide yes) (show_name no) (do_not_autoplace no) (effects (font (size 1.27 1.27))))
  (property "Datasheet" "" (at 38.1 30.48 0) (hide yes) (show_name no) (do_not_autoplace no) (effects (font (size 1.27 1.27))))
  (property "Description" "" (at 38.1 30.48 0) (hide yes) (show_name no) (do_not_autoplace no) (effects (font (size 1.27 1.27))))
  (pin "1"))
 (wire
  (pts (xy 38.1 30.48) (xy 38.1 35.56))
  (stroke (width 0) (type default)))
 (symbol
  (lib_id "power:+3V3")
  (at 38.1 35.56 180)
  (unit 1)
  (body_style 1)
  (exclude_from_sim no)
  (in_bom yes)
  (on_board yes)
  (in_pos_files yes)
  (dnp no)
  (property "Reference" "#PWR11" (at 38.1 35.56 0) (hide yes) (show_name no) (do_not_autoplace no) (effects (font (size 1.27 1.27))))
  (property "Value" "+3V3" (at 38.1 40.56 0) (show_name no) (do_not_autoplace no) (effects (font (size 1.27 1.27))))
  (property "Footprint" "" (at 38.1 35.56 0) (hide yes) (show_name no) (do_not_autoplace no) (effects (font (size 1.27 1.27))))
  (property "Datasheet" "" (at 38.1 35.56 0) (hide yes) (show_name no) (do_not_autoplace no) (effects (font (size 1.27 1.27))))
  (property "Description" "" (at 38.1 35.56 0) (hide yes) (show_name no) (do_not_autoplace no) (effects (font (size 1.27 1.27))))
  (pin "1"))
 (symbol
  (lib_id "power:PWR_FLAG")
  (at 50.8 30.48 0)
  (unit 1)
  (body_style 1)
  (exclude_from_sim no)
  (in_bom yes)
  (on_board yes)
  (in_pos_files yes)
  (dnp no)
  (property "Reference" "#FLG03" (at 50.8 30.48 0) (hide yes) (show_name no) (do_not_autoplace no) (effects (font (size 1.27 1.27))))
  (property "Value" "PWR_FLAG" (at 50.8 25.48 0) (show_name no) (do_not_autoplace no) (effects (font (size 1.27 1.27))))
  (property "Footprint" "" (at 50.8 30.48 0) (hide yes) (show_name no) (do_not_autoplace no) (effects (font (size 1.27 1.27))))
  (property "Datasheet" "" (at 50.8 30.48 0) (hide yes) (show_name no) (do_not_autoplace no) (effects (font (size 1.27 1.27))))
  (property "Description" "" (at 50.8 30.48 0) (hide yes) (show_name no) (do_not_autoplace no) (effects (font (size 1.27 1.27))))
  (pin "1"))
 (wire
  (pts (xy 50.8 30.48) (xy 50.8 35.56))
  (stroke (width 0) (type default)))
 (symbol
  (lib_id "power:GND")
  (at 50.8 35.56 0)
  (unit 1)
  (body_style 1)
  (exclude_from_sim no)
  (in_bom yes)
  (on_board yes)
  (in_pos_files yes)
  (dnp no)
  (property "Reference" "#PWR12" (at 50.8 35.56 0) (hide yes) (show_name no) (do_not_autoplace no) (effects (font (size 1.27 1.27))))
  (property "Value" "GND" (at 50.8 40.56 0) (show_name no) (do_not_autoplace no) (effects (font (size 1.27 1.27))))
  (property "Footprint" "" (at 50.8 35.56 0) (hide yes) (show_name no) (do_not_autoplace no) (effects (font (size 1.27 1.27))))
  (property "Datasheet" "" (at 50.8 35.56 0) (hide yes) (show_name no) (do_not_autoplace no) (effects (font (size 1.27 1.27))))
  (property "Description" "" (at 50.8 35.56 0) (hide yes) (show_name no) (do_not_autoplace no) (effects (font (size 1.27 1.27))))
  (pin "1"))
 (text "All values CALCULATED, not bench-tested.\nTX: Ib = (3.3-0.7)/150 = 17 mA -> Q1 saturated for 3 x ~100 mA = 300 mA peak (38 kHz bursts).\n    I_LED = (5 - 1.3 - 0.2)/33 = ~105 mA each. Never leave GPIO25 HIGH: LEDC idle level must be LOW.\nRX: photodiode reverse-biased from 3V3, 1M load into ADC1_CH6 (GPIO34). Close range only (~5-15 cm).\nLINK pin order (same on both boards): 1=5V 2=D25 3=GND 4=D34 5=3V3"
  (exclude_from_sim no)
  (at 20.32 142.24 0)
  (effects (font (size 1.27 1.27)) (justify left bottom)))
 (sheet_instances
  (path ""
   (page "1")))
 (embedded_fonts no))
